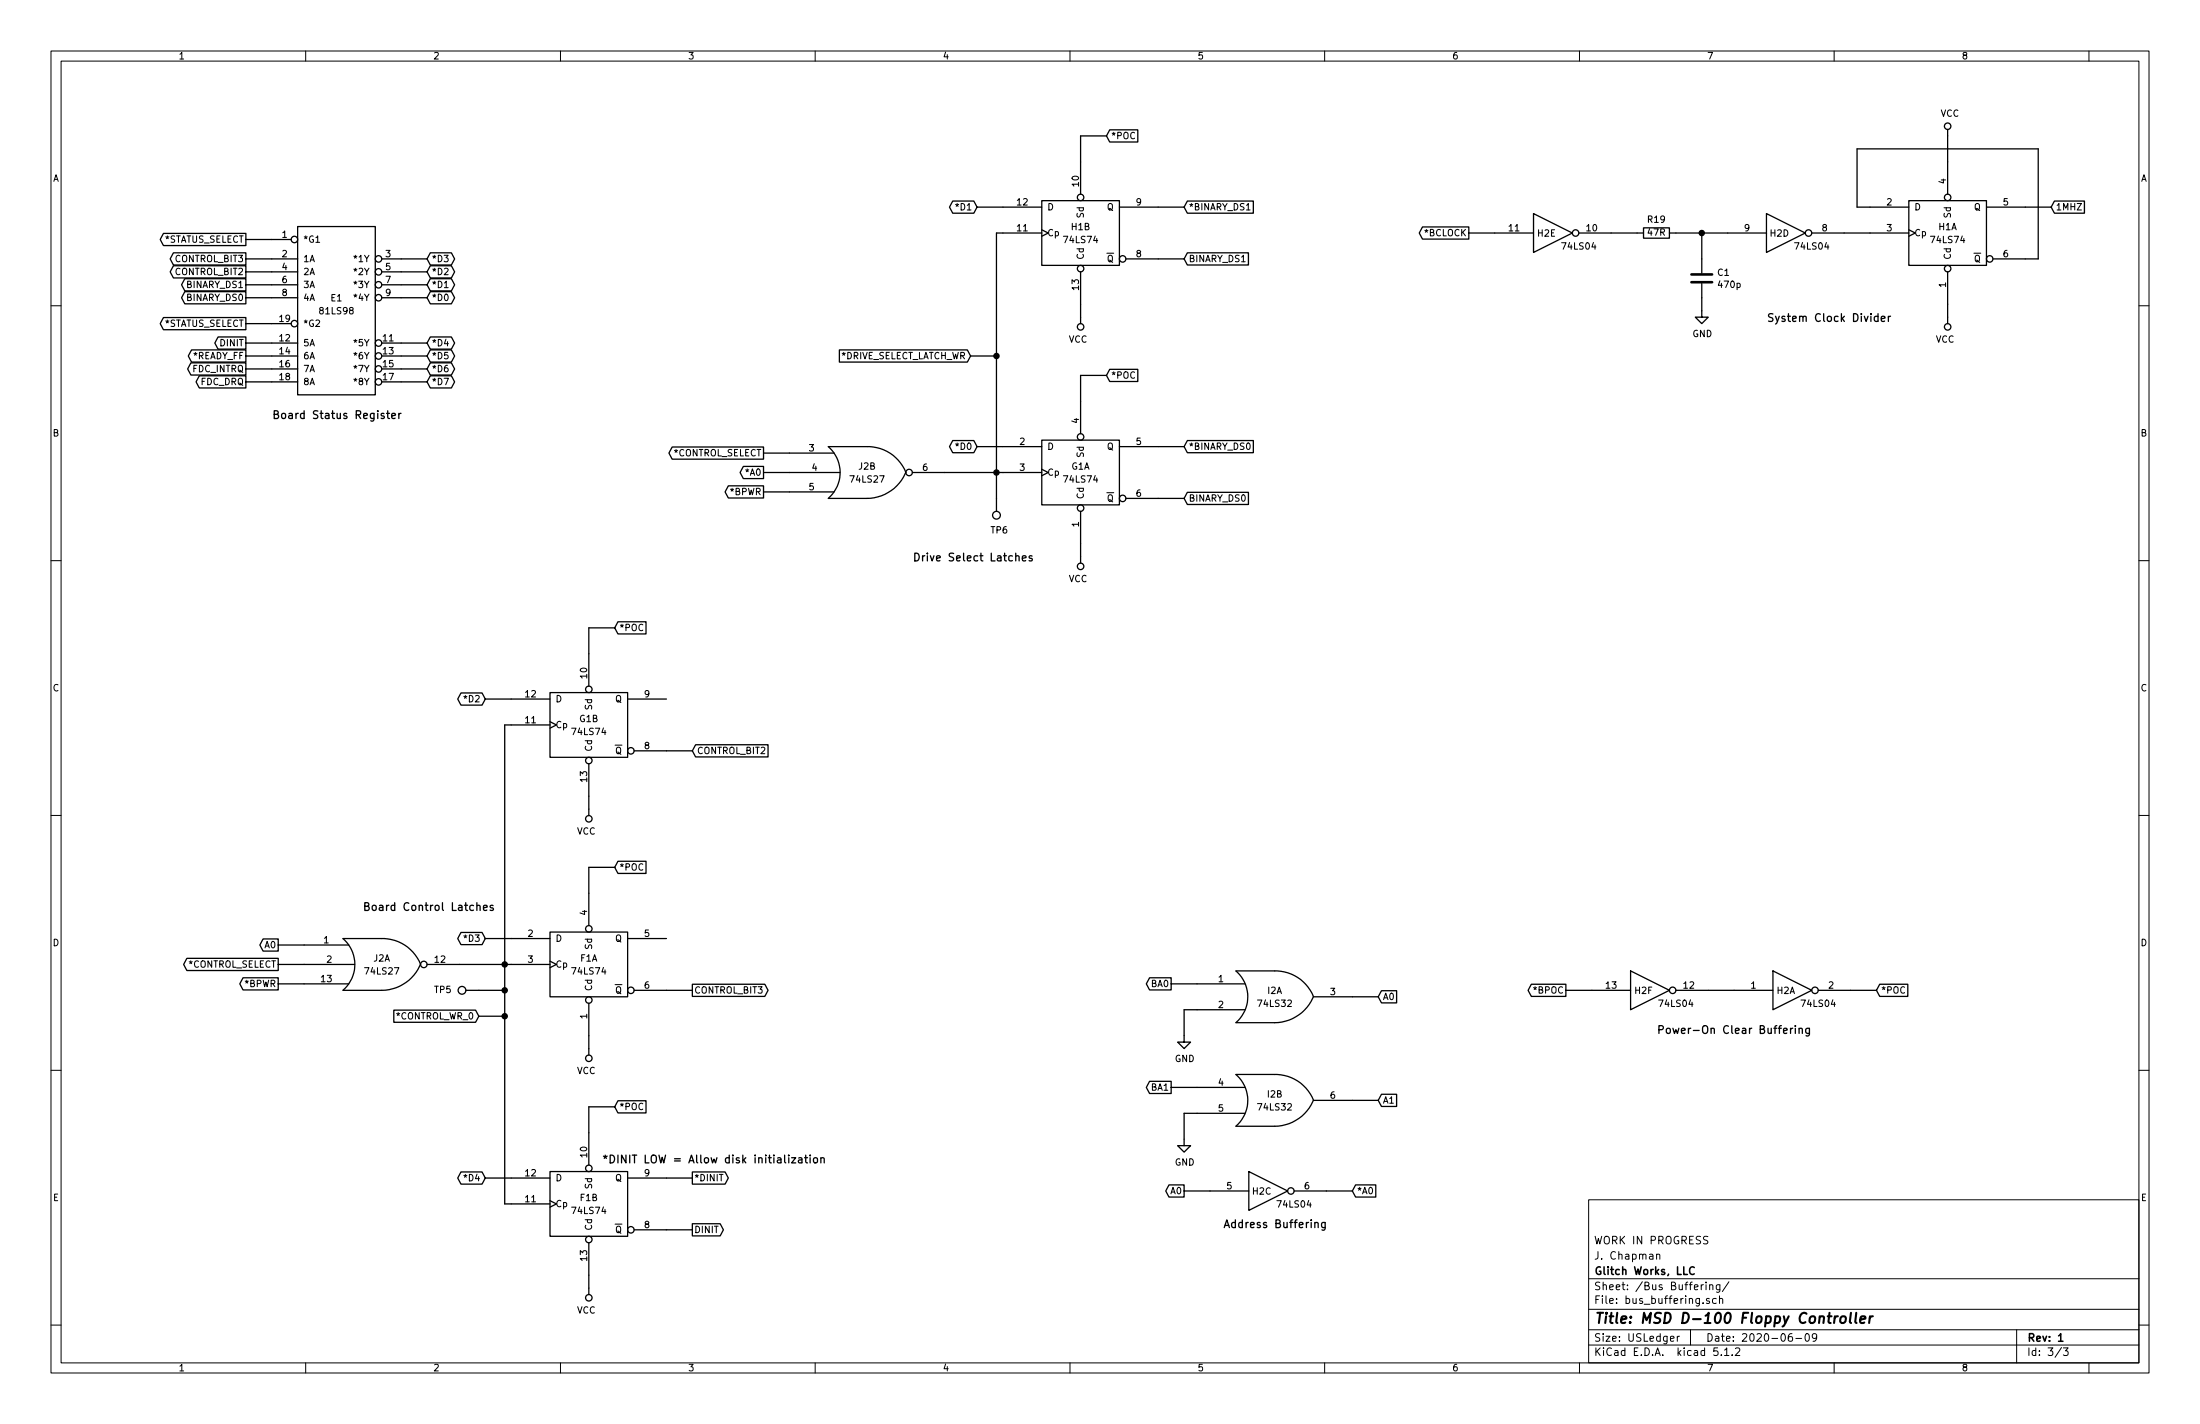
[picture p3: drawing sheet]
EESchema Schematic File Version 4
EELAYER 29 0
EELAYER END
$Descr USLedger 17000 11000
encoding utf-8
Sheet 3 3
Title "MSD D-100 Floppy Controller"
Date "2020-06-09"
Rev "1"
Comp "Glitch Works, LLC"
Comment1 "J. Chapman"
Comment2 "WORK IN PROGRESS"
Comment3 ""
Comment4 ""
$EndDescr
$Comp
L gw_old_logic:81LS98 E?
U 1 1
P 2600 2400
AR Path="/5F30900F" Ref="E?"  Part="1" 
AR Path="/5F2E6CCD/5F30900F" Ref="E1"  Part="1" 
F 0 "E1" H 2600 2500 50  0000 C CNN
F 1 "81LS98" H 2600 2400 50  0000 C CNN
F 2 "" H 2600 2400 50  0001 C CNN
F 3 "" H 2600 2400 50  0001 C CNN
	1    2600 2400
	1    0    0    -1  
$EndComp
Text GLabel 3300 2300 2    50   BiDi ~ 0
*D0
Text GLabel 3300 2200 2    50   BiDi ~ 0
*D1
Text GLabel 3300 2100 2    50   BiDi ~ 0
*D2
Text GLabel 3300 2000 2    50   BiDi ~ 0
*D3
Text GLabel 3300 2650 2    50   BiDi ~ 0
*D4
Text GLabel 3300 2750 2    50   BiDi ~ 0
*D5
Text GLabel 3300 2850 2    50   BiDi ~ 0
*D6
Text GLabel 3300 2950 2    50   BiDi ~ 0
*D7
Wire Wire Line
	3300 2950 3100 2950
Wire Wire Line
	3100 2850 3300 2850
Wire Wire Line
	3300 2750 3100 2750
Wire Wire Line
	3100 2650 3300 2650
Wire Wire Line
	3300 2000 3100 2000
Wire Wire Line
	3100 2100 3300 2100
Wire Wire Line
	3300 2200 3100 2200
Wire Wire Line
	3100 2300 3300 2300
Text GLabel 1900 2950 0    50   Output ~ 0
FDC_DRQ
Wire Wire Line
	1900 2950 2100 2950
Text GLabel 1900 2850 0    50   Output ~ 0
FDC_INTRQ
Wire Wire Line
	1900 2850 2100 2850
Text GLabel 1900 1850 0    50   Output ~ 0
*STATUS_SELECT
Wire Wire Line
	2100 1850 1900 1850
Text GLabel 1900 2500 0    50   Output ~ 0
*STATUS_SELECT
Wire Wire Line
	2100 2500 1900 2500
Text GLabel 1900 2750 0    50   Output ~ 0
*READY_FF
Wire Wire Line
	1900 2750 2100 2750
Text GLabel 1900 2650 0    50   Output ~ 0
DINIT
Wire Wire Line
	1900 2650 2100 2650
Text GLabel 1900 2300 0    50   Output ~ 0
BINARY_DS0
Wire Wire Line
	1900 2300 2100 2300
Text GLabel 1900 2100 0    50   Output ~ 0
CONTROL_BIT2
Wire Wire Line
	1900 2100 2100 2100
Text GLabel 1900 2200 0    50   Output ~ 0
BINARY_DS1
Wire Wire Line
	1900 2200 2100 2200
Text GLabel 1900 2000 0    50   Output ~ 0
CONTROL_BIT3
Wire Wire Line
	1900 2000 2100 2000
$Comp
L gw_7400:74LS27 J?
U 2 1
P 6700 3650
AR Path="/5F31301C" Ref="J?"  Part="2" 
AR Path="/5F2E6CCD/5F31301C" Ref="J2"  Part="2" 
F 0 "J2" H 6700 3700 50  0000 C CNN
F 1 "74LS27" H 6700 3600 50  0000 C CNN
F 2 "" H 6700 3650 50  0000 C CNN
F 3 "" H 6700 3650 50  0000 C CNN
	2    6700 3650
	1    0    0    -1  
$EndComp
Text GLabel 5900 3500 0    50   Output ~ 0
*CONTROL_SELECT
Wire Wire Line
	6100 3500 5900 3500
Text GLabel 5900 3800 0    50   Output ~ 0
*BPWR
Text GLabel 5900 3650 0    50   Output ~ 0
*A0
Wire Wire Line
	6100 3650 5900 3650
Wire Wire Line
	5900 3800 6100 3800
$Comp
L Connector:TestPoint TP?
U 1 1
P 7700 3850
AR Path="/5F313028" Ref="TP?"  Part="1" 
AR Path="/5F2E6CCD/5F313028" Ref="TP6"  Part="1" 
F 0 "TP6" H 7750 4100 50  0000 R CNN
F 1 "TestPoint" H 7640 3968 50  0001 R CNN
F 2 "" H 7900 3850 50  0001 C CNN
F 3 "~" H 7900 3850 50  0001 C CNN
	1    7700 3850
	-1   0    0    1   
$EndComp
$Comp
L gw_7400:74LS74 G?
U 1 1
P 8350 3650
AR Path="/5F31302E" Ref="G?"  Part="1" 
AR Path="/5F2E6CCD/5F31302E" Ref="G1"  Part="1" 
F 0 "G1" H 8350 3700 50  0000 C CNN
F 1 "74LS74" H 8350 3600 50  0000 C CNN
F 2 "" H 8350 3650 50  0000 C CNN
F 3 "74xx/74hc_hct74.pdf" H 8350 4292 50  0001 C CNN
	1    8350 3650
	1    0    0    -1  
$EndComp
$Comp
L gw_7400:74LS74 G?
U 2 1
P 4550 5600
AR Path="/5F313034" Ref="G?"  Part="2" 
AR Path="/5F2E6CCD/5F313034" Ref="G1"  Part="2" 
F 0 "G1" H 4550 5650 50  0000 C CNN
F 1 "74LS74" H 4550 5550 50  0000 C CNN
F 2 "" H 4550 5600 50  0000 C CNN
F 3 "74xx/74hc_hct74.pdf" H 4550 6242 50  0001 C CNN
	2    4550 5600
	1    0    0    -1  
$EndComp
Text GLabel 9150 3450 2    50   Input ~ 0
*BINARY_DS0
Wire Wire Line
	9150 3450 8950 3450
Text GLabel 5350 5800 2    50   Input ~ 0
CONTROL_BIT2
Wire Wire Line
	5350 5800 5150 5800
Text GLabel 7550 3450 0    50   BiDi ~ 0
*D0
Wire Wire Line
	7750 3450 7550 3450
Text GLabel 3750 5400 0    50   BiDi ~ 0
*D2
Wire Wire Line
	3950 5400 3750 5400
Wire Wire Line
	7700 3850 7700 3650
$Comp
L power:VCC #PWR?
U 1 1
P 8350 4300
AR Path="/5F313046" Ref="#PWR?"  Part="1" 
AR Path="/5F2E6CCD/5F313046" Ref="#PWR0118"  Part="1" 
F 0 "#PWR0118" H 8350 4150 50  0001 C CNN
F 1 "VCC" H 8368 4476 50  0000 C CNN
F 2 "" H 8350 4300 50  0001 C CNN
F 3 "" H 8350 4300 50  0001 C CNN
	1    8350 4300
	-1   0    0    1   
$EndComp
Wire Wire Line
	8350 4300 8350 4200
$Comp
L power:VCC #PWR?
U 1 1
P 4550 6250
AR Path="/5F31304D" Ref="#PWR?"  Part="1" 
AR Path="/5F2E6CCD/5F31304D" Ref="#PWR0119"  Part="1" 
F 0 "#PWR0119" H 4550 6100 50  0001 C CNN
F 1 "VCC" H 4568 6426 50  0000 C CNN
F 2 "" H 4550 6250 50  0001 C CNN
F 3 "" H 4550 6250 50  0001 C CNN
	1    4550 6250
	-1   0    0    1   
$EndComp
Wire Wire Line
	4550 6250 4550 6150
Text GLabel 4750 4850 2    50   Input ~ 0
*POC
Wire Wire Line
	4550 4850 4750 4850
Wire Wire Line
	4550 4850 4550 5050
Text GLabel 8550 2900 2    50   Input ~ 0
*POC
Wire Wire Line
	8350 2900 8550 2900
Wire Wire Line
	8350 2900 8350 3100
$Comp
L gw_7400:74LS74 F?
U 1 1
P 4550 7450
AR Path="/5F31C050" Ref="F?"  Part="1" 
AR Path="/5F2E6CCD/5F31C050" Ref="F1"  Part="1" 
F 0 "F1" H 4550 7500 50  0000 C CNN
F 1 "74LS74" H 4550 7400 50  0000 C CNN
F 2 "" H 4550 7450 50  0000 C CNN
F 3 "74xx/74hc_hct74.pdf" H 4550 8092 50  0001 C CNN
	1    4550 7450
	1    0    0    -1  
$EndComp
$Comp
L gw_7400:74LS74 F?
U 2 1
P 4550 9300
AR Path="/5F31C056" Ref="F?"  Part="2" 
AR Path="/5F2E6CCD/5F31C056" Ref="F1"  Part="2" 
F 0 "F1" H 4550 9350 50  0000 C CNN
F 1 "74LS74" H 4550 9250 50  0000 C CNN
F 2 "" H 4550 9300 50  0000 C CNN
F 3 "74xx/74hc_hct74.pdf" H 4550 9942 50  0001 C CNN
	2    4550 9300
	1    0    0    -1  
$EndComp
Text GLabel 5350 7650 2    50   Output ~ 0
CONTROL_BIT3
Wire Wire Line
	5350 7650 5150 7650
Text GLabel 5350 9500 2    50   Output ~ 0
DINIT
Wire Wire Line
	5350 9500 5150 9500
Text GLabel 3750 7250 0    50   BiDi ~ 0
*D3
Wire Wire Line
	3750 7250 3950 7250
Text GLabel 3750 9100 0    50   BiDi ~ 0
*D4
Wire Wire Line
	3950 9100 3750 9100
$Comp
L power:VCC #PWR?
U 1 1
P 4550 8100
AR Path="/5F31C064" Ref="#PWR?"  Part="1" 
AR Path="/5F2E6CCD/5F31C064" Ref="#PWR0120"  Part="1" 
F 0 "#PWR0120" H 4550 7950 50  0001 C CNN
F 1 "VCC" H 4568 8276 50  0000 C CNN
F 2 "" H 4550 8100 50  0001 C CNN
F 3 "" H 4550 8100 50  0001 C CNN
	1    4550 8100
	-1   0    0    1   
$EndComp
Wire Wire Line
	4550 8100 4550 8000
$Comp
L power:VCC #PWR?
U 1 1
P 4550 9950
AR Path="/5F31C06B" Ref="#PWR?"  Part="1" 
AR Path="/5F2E6CCD/5F31C06B" Ref="#PWR0121"  Part="1" 
F 0 "#PWR0121" H 4550 9800 50  0001 C CNN
F 1 "VCC" H 4568 10126 50  0000 C CNN
F 2 "" H 4550 9950 50  0001 C CNN
F 3 "" H 4550 9950 50  0001 C CNN
	1    4550 9950
	-1   0    0    1   
$EndComp
Wire Wire Line
	4550 9950 4550 9850
Wire Wire Line
	3950 9300 3900 9300
Connection ~ 3900 7450
Wire Wire Line
	3900 7450 3950 7450
Wire Wire Line
	3550 7450 3900 7450
Text GLabel 2150 7300 0    50   Output ~ 0
A0
Wire Wire Line
	2350 7300 2150 7300
Text GLabel 2150 7450 0    50   Output ~ 0
*CONTROL_SELECT
Wire Wire Line
	2350 7450 2150 7450
Text GLabel 2150 7600 0    50   Output ~ 0
*BPWR
Wire Wire Line
	2150 7600 2350 7600
Connection ~ 3900 7650
Wire Wire Line
	3900 7650 3900 7450
Wire Wire Line
	3900 9300 3900 7850
$Comp
L gw_7400:74LS27 J?
U 1 1
P 2950 7450
AR Path="/5F31C07F" Ref="J?"  Part="1" 
AR Path="/5F2E6CCD/5F31C07F" Ref="J2"  Part="1" 
F 0 "J2" H 2950 7500 50  0000 C CNN
F 1 "74LS27" H 2950 7400 50  0000 C CNN
F 2 "" H 2950 7450 50  0000 C CNN
F 3 "" H 2950 7450 50  0000 C CNN
	1    2950 7450
	1    0    0    -1  
$EndComp
Wire Wire Line
	3900 7650 3700 7650
$Comp
L Connector:TestPoint TP?
U 1 1
P 3700 7650
AR Path="/5F31C086" Ref="TP?"  Part="1" 
AR Path="/5F2E6CCD/5F31C086" Ref="TP5"  Part="1" 
F 0 "TP5" V 3700 8000 50  0000 R CNN
F 1 "TestPoint" H 3640 7768 50  0001 R CNN
F 2 "" H 3900 7650 50  0001 C CNN
F 3 "~" H 3900 7650 50  0001 C CNN
	1    3700 7650
	0    -1   -1   0   
$EndComp
Text GLabel 3700 7850 0    50   Input ~ 0
*CONTROL_WR_0
Wire Wire Line
	3700 7850 3900 7850
Connection ~ 3900 7850
Wire Wire Line
	3900 7850 3900 7650
Text GLabel 4750 8550 2    50   Input ~ 0
*POC
Wire Wire Line
	4550 8550 4750 8550
Wire Wire Line
	4550 8550 4550 8750
Text GLabel 4750 6700 2    50   Input ~ 0
*POC
Wire Wire Line
	4550 6700 4750 6700
Wire Wire Line
	4550 6700 4550 6900
$Comp
L gw_7400:74LS32 I?
U 1 1
P 9850 7700
AR Path="/5F326594" Ref="I?"  Part="1" 
AR Path="/5F2E6CCD/5F326594" Ref="I2"  Part="1" 
F 0 "I2" H 9850 7750 50  0000 C CNN
F 1 "74LS32" H 9850 7650 50  0000 C CNN
F 2 "" H 9850 7700 50  0000 C CNN
F 3 "" H 9850 7700 50  0000 C CNN
	1    9850 7700
	1    0    0    -1  
$EndComp
$Comp
L gw_7400:74LS32 I?
U 2 1
P 9850 8500
AR Path="/5F32659A" Ref="I?"  Part="2" 
AR Path="/5F2E6CCD/5F32659A" Ref="I2"  Part="2" 
F 0 "I2" H 9850 8550 50  0000 C CNN
F 1 "74LS32" H 9850 8450 50  0000 C CNN
F 2 "" H 9850 8500 50  0000 C CNN
F 3 "" H 9850 8500 50  0000 C CNN
	2    9850 8500
	1    0    0    -1  
$EndComp
Text GLabel 9050 7600 0    50   Output ~ 0
BA0
Text GLabel 9050 8400 0    50   Output ~ 0
BA1
Wire Wire Line
	9050 8400 9250 8400
Wire Wire Line
	9050 7600 9250 7600
$Comp
L power:GND #PWR?
U 1 1
P 9150 8800
AR Path="/5F3265A4" Ref="#PWR?"  Part="1" 
AR Path="/5F2E6CCD/5F3265A4" Ref="#PWR0122"  Part="1" 
F 0 "#PWR0122" H 9150 8550 50  0001 C CNN
F 1 "GND" H 9155 8624 50  0000 C CNN
F 2 "" H 9150 8800 50  0001 C CNN
F 3 "" H 9150 8800 50  0001 C CNN
	1    9150 8800
	1    0    0    -1  
$EndComp
Wire Wire Line
	9150 8800 9150 8600
Wire Wire Line
	9150 8600 9250 8600
$Comp
L power:GND #PWR?
U 1 1
P 9150 8000
AR Path="/5F3265AC" Ref="#PWR?"  Part="1" 
AR Path="/5F2E6CCD/5F3265AC" Ref="#PWR0123"  Part="1" 
F 0 "#PWR0123" H 9150 7750 50  0001 C CNN
F 1 "GND" H 9155 7824 50  0000 C CNN
F 2 "" H 9150 8000 50  0001 C CNN
F 3 "" H 9150 8000 50  0001 C CNN
	1    9150 8000
	1    0    0    -1  
$EndComp
Wire Wire Line
	9150 8000 9150 7800
Wire Wire Line
	9150 7800 9250 7800
Text GLabel 10650 8500 2    50   Input ~ 0
A1
Wire Wire Line
	10450 8500 10650 8500
Text GLabel 10650 7700 2    50   Input ~ 0
A0
Wire Wire Line
	10450 7700 10650 7700
$Comp
L gw_7400:74LS04 H?
U 1 1
P 13850 7650
AR Path="/5F3265B8" Ref="H?"  Part="1" 
AR Path="/5F2E6CCD/5F3265B8" Ref="H2"  Part="1" 
F 0 "H2" H 13800 7650 50  0000 C CNN
F 1 "74LS04" H 14050 7550 50  0000 C CNN
F 2 "" H 13850 7650 50  0000 C CNN
F 3 "" H 13850 7650 50  0000 C CNN
	1    13850 7650
	1    0    0    -1  
$EndComp
$Comp
L gw_7400:74LS04 H?
U 3 1
P 9800 9200
AR Path="/5F3265BE" Ref="H?"  Part="3" 
AR Path="/5F2E6CCD/5F3265BE" Ref="H2"  Part="3" 
F 0 "H2" H 9750 9200 50  0000 C CNN
F 1 "74LS04" H 10000 9100 50  0000 C CNN
F 2 "" H 9800 9200 50  0000 C CNN
F 3 "" H 9800 9200 50  0000 C CNN
	3    9800 9200
	1    0    0    -1  
$EndComp
$Comp
L gw_7400:74LS04 H?
U 6 1
P 12750 7650
AR Path="/5F3265C4" Ref="H?"  Part="6" 
AR Path="/5F2E6CCD/5F3265C4" Ref="H2"  Part="6" 
F 0 "H2" H 12700 7650 50  0000 C CNN
F 1 "74LS04" H 12950 7550 50  0000 C CNN
F 2 "" H 12750 7650 50  0000 C CNN
F 3 "" H 12750 7650 50  0000 C CNN
	6    12750 7650
	1    0    0    -1  
$EndComp
Text GLabel 9150 9200 0    50   Output ~ 0
A0
Wire Wire Line
	9350 9200 9150 9200
Text GLabel 10450 9200 2    50   Input ~ 0
*A0
Wire Wire Line
	10250 9200 10450 9200
Text GLabel 12100 7650 0    50   Output ~ 0
*BPOC
Wire Wire Line
	12100 7650 12300 7650
Wire Wire Line
	13200 7650 13400 7650
Text GLabel 14500 7650 2    50   Input ~ 0
*POC
Wire Wire Line
	14300 7650 14500 7650
$Comp
L gw_7400:74LS74 H1
U 1 1
P 15050 1800
F 0 "H1" H 15050 1850 50  0000 C CNN
F 1 "74LS74" H 15050 1750 50  0000 C CNN
F 2 "" H 15050 1800 50  0000 C CNN
F 3 "74xx/74hc_hct74.pdf" H 15050 2442 50  0001 C CNN
	1    15050 1800
	1    0    0    -1  
$EndComp
$Comp
L power:VCC #PWR?
U 1 1
P 15050 2450
AR Path="/5F39D359" Ref="#PWR?"  Part="1" 
AR Path="/5F2E6CCD/5F39D359" Ref="#PWR0124"  Part="1" 
F 0 "#PWR0124" H 15050 2300 50  0001 C CNN
F 1 "VCC" H 15068 2626 50  0000 C CNN
F 2 "" H 15050 2450 50  0001 C CNN
F 3 "" H 15050 2450 50  0001 C CNN
	1    15050 2450
	-1   0    0    1   
$EndComp
Wire Wire Line
	15050 2450 15050 2350
Wire Wire Line
	14450 1600 14350 1600
Wire Wire Line
	14350 1600 14350 1150
Wire Wire Line
	14350 1150 15750 1150
Wire Wire Line
	15750 1150 15750 2000
Wire Wire Line
	15750 2000 15650 2000
$Comp
L gw_7400:74LS04 H?
U 4 1
P 13800 1800
AR Path="/5F3A728A" Ref="H?"  Part="4" 
AR Path="/5F2E6CCD/5F3A728A" Ref="H2"  Part="4" 
F 0 "H2" H 13750 1800 50  0000 C CNN
F 1 "74LS04" H 14000 1700 50  0000 C CNN
F 2 "" H 13800 1800 50  0000 C CNN
F 3 "" H 13800 1800 50  0000 C CNN
	4    13800 1800
	1    0    0    -1  
$EndComp
Wire Wire Line
	14250 1800 14450 1800
$Comp
L Device:C C1
U 1 1
P 13150 2150
F 0 "C1" H 13265 2197 50  0000 L CNN
F 1 "470p" H 13265 2104 50  0000 L CNN
F 2 "" H 13188 2000 50  0001 C CNN
F 3 "~" H 13150 2150 50  0001 C CNN
	1    13150 2150
	1    0    0    -1  
$EndComp
$Comp
L power:GND #PWR0125
U 1 1
P 13150 2400
F 0 "#PWR0125" H 13150 2150 50  0001 C CNN
F 1 "GND" H 13155 2224 50  0000 C CNN
F 2 "" H 13150 2400 50  0001 C CNN
F 3 "" H 13150 2400 50  0001 C CNN
	1    13150 2400
	1    0    0    -1  
$EndComp
Wire Wire Line
	13150 2300 13150 2400
Wire Wire Line
	13150 2000 13150 1800
Wire Wire Line
	13150 1800 13350 1800
$Comp
L gw_7400:74LS04 H?
U 5 1
P 12000 1800
AR Path="/5F3B5E8D" Ref="H?"  Part="5" 
AR Path="/5F2E6CCD/5F3B5E8D" Ref="H2"  Part="5" 
F 0 "H2" H 11950 1800 50  0000 C CNN
F 1 "74LS04" H 12200 1700 50  0000 C CNN
F 2 "" H 12000 1800 50  0000 C CNN
F 3 "" H 12000 1800 50  0000 C CNN
	5    12000 1800
	1    0    0    -1  
$EndComp
$Comp
L Device:R R19
U 1 1
P 12800 1800
F 0 "R19" V 12900 1800 50  0000 C CNN
F 1 "47R" V 12800 1800 50  0000 C CNN
F 2 "" V 12730 1800 50  0001 C CNN
F 3 "~" H 12800 1800 50  0001 C CNN
	1    12800 1800
	0    -1   -1   0   
$EndComp
Wire Wire Line
	12450 1800 12650 1800
Wire Wire Line
	12950 1800 13150 1800
Connection ~ 13150 1800
Text GLabel 11350 1800 0    50   Output ~ 0
*BCLOCK
Wire Wire Line
	11350 1800 11550 1800
$Comp
L power:VCC #PWR?
U 1 1
P 15050 1050
AR Path="/5F3C5C29" Ref="#PWR?"  Part="1" 
AR Path="/5F2E6CCD/5F3C5C29" Ref="#PWR0126"  Part="1" 
F 0 "#PWR0126" H 15050 900 50  0001 C CNN
F 1 "VCC" H 15068 1226 50  0000 C CNN
F 2 "" H 15050 1050 50  0001 C CNN
F 3 "" H 15050 1050 50  0001 C CNN
	1    15050 1050
	1    0    0    -1  
$EndComp
Wire Wire Line
	15050 1050 15050 1250
Text GLabel 15850 1600 2    50   Input ~ 0
1MHZ
Wire Wire Line
	15650 1600 15850 1600
Text GLabel 9150 3850 2    50   Input ~ 0
BINARY_DS0
Wire Wire Line
	9150 3850 8950 3850
Wire Wire Line
	9150 1600 8950 1600
Wire Wire Line
	8350 1050 8350 1250
Wire Wire Line
	8350 1050 8550 1050
Text GLabel 8550 1050 2    50   Input ~ 0
*POC
Wire Wire Line
	7700 1800 7750 1800
Wire Wire Line
	7700 3650 7700 2750
Wire Wire Line
	8350 2450 8350 2350
$Comp
L power:VCC #PWR?
U 1 1
P 8350 2450
AR Path="/5F39F627" Ref="#PWR?"  Part="1" 
AR Path="/5F2E6CCD/5F39F627" Ref="#PWR0127"  Part="1" 
F 0 "#PWR0127" H 8350 2300 50  0001 C CNN
F 1 "VCC" H 8368 2626 50  0000 C CNN
F 2 "" H 8350 2450 50  0001 C CNN
F 3 "" H 8350 2450 50  0001 C CNN
	1    8350 2450
	-1   0    0    1   
$EndComp
Wire Wire Line
	7550 1600 7750 1600
Text GLabel 7550 1600 0    50   BiDi ~ 0
*D1
Wire Wire Line
	9150 2000 8950 2000
$Comp
L gw_7400:74LS74 H1
U 2 1
P 8350 1800
F 0 "H1" H 8350 1850 50  0000 C CNN
F 1 "74LS74" H 8350 1750 50  0000 C CNN
F 2 "" H 8350 1800 50  0000 C CNN
F 3 "74xx/74hc_hct74.pdf" H 8350 2442 50  0001 C CNN
	2    8350 1800
	1    0    0    -1  
$EndComp
Connection ~ 7700 3650
Wire Wire Line
	7700 3650 7750 3650
Wire Wire Line
	7300 3650 7700 3650
Text GLabel 7500 2750 0    50   Input ~ 0
*DRIVE_SELECT_LATCH_WR
Wire Wire Line
	7500 2750 7700 2750
Connection ~ 7700 2750
Wire Wire Line
	7700 2750 7700 1800
Text GLabel 9150 1600 2    50   Input ~ 0
*BINARY_DS1
Text GLabel 9150 2000 2    50   Input ~ 0
BINARY_DS1
Text GLabel 5350 9100 2    50   Output ~ 0
*DINIT
Wire Wire Line
	5350 9100 5150 9100
Text Notes 4650 9000 0    60   ~ 0
*DINIT LOW = Allow disk initialization
Wire Wire Line
	3900 7450 3900 5600
Wire Wire Line
	3900 5600 3950 5600
Text Notes 13650 2500 0    60   ~ 0
System Clock Divider
Text Notes 7050 4350 0    60   ~ 0
Drive Select Latches
Text Notes 2800 7050 0    60   ~ 0
Board Control Latches
Text Notes 2100 3250 0    60   ~ 0
Board Status Register
Text Notes 12800 8000 0    60   ~ 0
Power-On Clear Buffering
Text Notes 9450 9500 0    60   ~ 0
Address Buffering
$EndSCHEMATC
